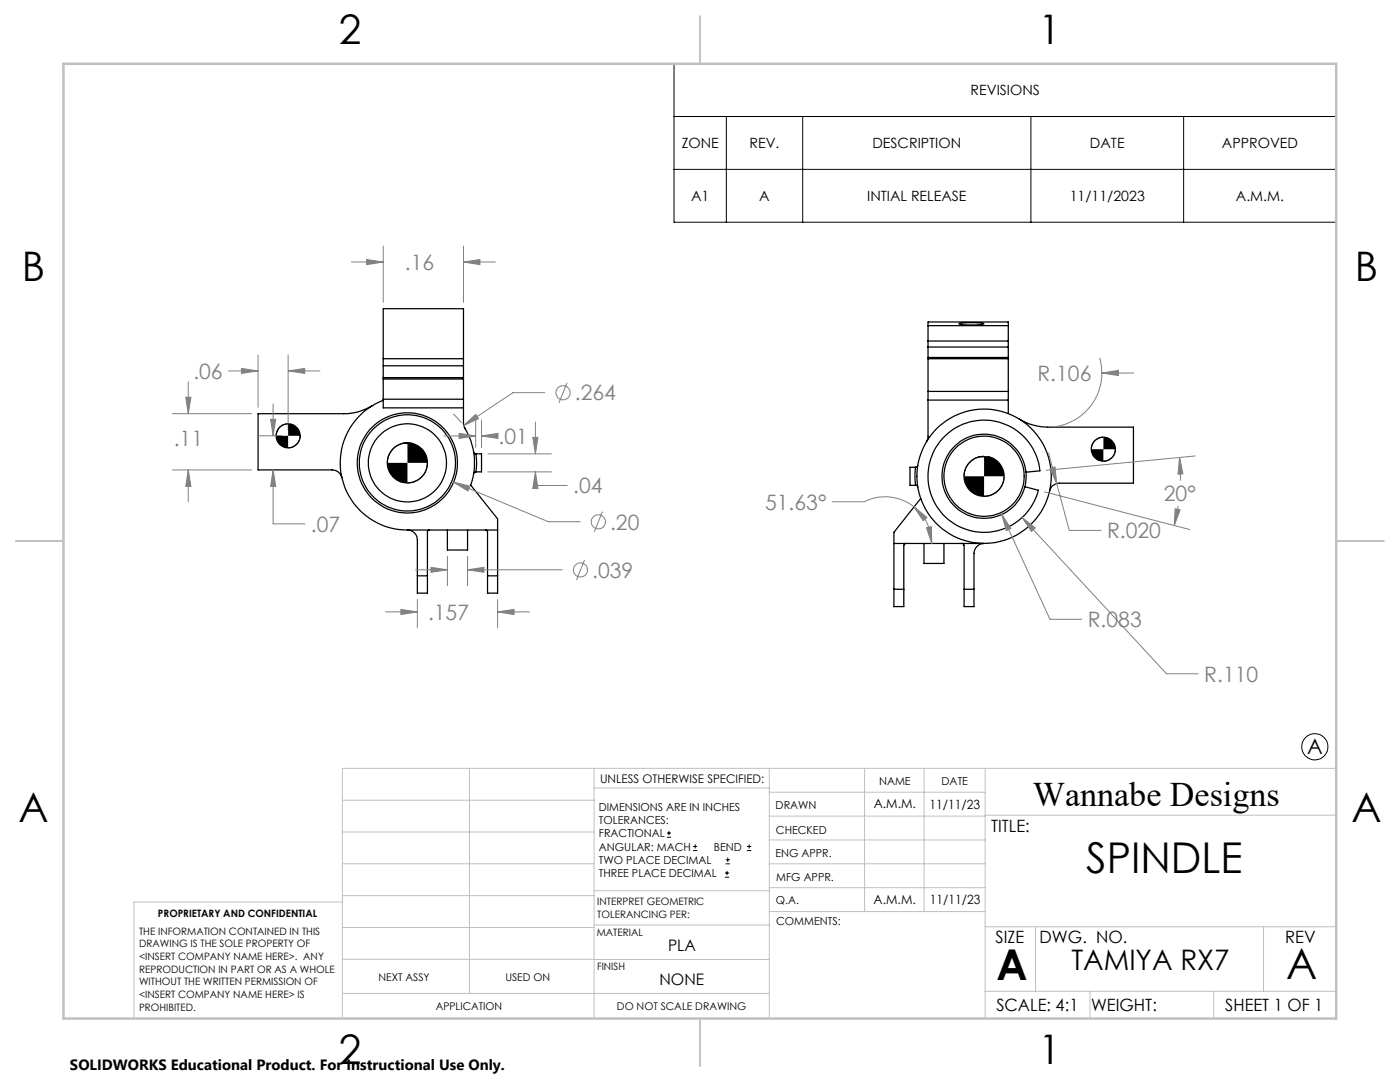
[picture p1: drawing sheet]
<svg xmlns="http://www.w3.org/2000/svg" width="279mm" height="216mm" viewBox="0 0 279 216" stroke-linecap="round" stroke-linejoin="round" font-family="sans-serif">
<g fill="none" stroke="#000" stroke-width=".25">
<path d="M76.5 71.6v1.4M76.5 75.4v.2M76.5 79.7v1.7h16M76.5 79.9a13.4 13.4 0 0 0-8.4 14.9 13.4 13.4 0 0 0 13.2 11M76.5 71.6h16M76.5 71.6v-10h16v10M76.5 73v2.4M76.5 75.6v4.1M76.5 73h16M76.5 75.4h16M76.5 75.6h16M76.5 79.7h16"/>
<path d="M92.5 71.6v1.4M92.5 75.4v.2M92.5 79.7v1.7M92.5 73v2.4M92.5 75.6v4.1M185.2 78.1v1.7M185.2 79.8v7.5l-.3 .8M185.2 71.3v.3M185.2 68.1v1.2M185.2 71.6h16M185.2 79.8h16M185.2 78.1h16"/>
<path d="M185.2 68.1v-3.9h16v3.9M185.2 69.3v2M185.2 71.6v6.5M185.2 71.3h16M185.2 69.3h16M185.2 68.1h16M185.2 65h16M191.4 64.6a13.9 13.9 0 0 1 5 0 13.4 13.4 0 0 1-5 0zM201.2 78.1v1.7M201.2 71.3v.3M201.2 68.1v1.2M201.2 69.3v2"/>
<path d="M201.2 71.6v6.5M201.2 79.8v2.7M74.3 81a10.5 10.5 0 0 1-5.7 1.5h-17.1v11.3h14.8a1.97 1.97 0 0 1 1.9 1.5M80.3 88.5h2M92.5 81.4l.1 3.5a14.2 14.2 0 0 1 1.3 11.9l5.4 6.7v11.4M94.5 90.2l.2 .3 .2 .1M94.9 94.2l-.4 .3M94.9 90.6h1.2v3.6h-1.2M95 90.6l.1 1.3-.1 2.3M182.7 93.2l-.1 1.4 .1 2.2M183.2 92.9l-.4 .3h-1.2v3.6h1.3l.3 .4M183.8 99.4l-5.4 6.8v11.4"/>
<path d="M203.4 83.6a11.2 11.2 0 0 0 5.7 1.6h17.1v11.2h-14.8a1.97 1.97 0 0 0-1.9 1.6M204.8 94.2v1.1l-.3 1.8M204.8 94.2l2.7-.3a11.2 11.2 0 0 0-16.5-8.7 11.2 11.2 0 0 0-1.5 18.6 11.2 11.2 0 0 0 17.7-6l-2.7-.7M204.8 94.2a8.4 8.4 0 0 0-12.5-6.5 8.4 8.4 0 0 0-1 14 8.4 8.4 0 0 0 13.2-4.6M81.3 105.8a1.97 1.97 0 0 1 2 2v7.1M81.3 105.8h18M83.3 114.9v3.5h2v-3.5M83.3 114.9h2M85.7 105.8l-.4 .3v8.8M89.3 105.8v3.9h4v-3.9M96.9 105.8l.4 .3v8.8M97.3 114.9v3.5h2v-3.5"/>
<path d="M97.3 114.9h2M178.4 108.4h18a2.02 2.02 0 0 0-2 2v7.2M178.4 117.6v3.4h2v-3.4M178.4 117.6h2M180.8 108.4h-.2l-.2 .4v8.8M184.4 108.4v4h4v-4M192 108.4h.2l.2 .4v8.8M192.4 117.6v3.4h2v-3.4M192.4 117.6h2"/>
<circle cx="57.5" cy="87" r="2.4"/>
<circle cx="81.3" cy="92.4" r="10"/>
<circle cx="81.3" cy="92.4" r="4"/>
<circle cx="81.3" cy="92.4" r="9.6"/>
<circle cx="81.3" cy="92.4" r="7.8"/>
<circle cx="196.4" cy="95" r="13.4"/>
<circle cx="196.4" cy="95" r="4"/>
<circle cx="196.4" cy="95" r="8"/>
<circle cx="220.2" cy="89.6" r="2.4"/>
</g>
<g fill="none" stroke="#808080" stroke-width=".2">
<path d="M70.1 52.3h6.4M73.2 51.8l3.3 .5-3.3 .5zM76.5 49.1v11.2M92.5 52.3l3.3-.5v1zM92.5 49.1v11.2M92.5 52.3h6.3M37.1 79.3h1l-.5 3.3zM37.6 76.2v6.3M45.6 74h5.9M48.2 73.5l3.3 .5-3.3 .5zM51.5 70.8v10.5M57.5 74l3.3-.5v1z"/>
<path d="M57.5 70.8v14.9M57.5 74h6.4M108.7 78.4h-6.3l-9.9 6.5M113.2 76.4l-1.7 4M219.5 71.4a10.8 10.8 0 0 1-9.1 13.8M219.9 74.4l3.3-.5v1zM219.9 74.4h6.3M34.4 93.8h15.8M34.4 82.5h15.8M37.6 93.8l.5 3.2h-1zM37.6 93.8v6.3M51.3 87h4.9"/>
<path d="M54 83.7h1l-.5 3.3zM54.5 93.8l.5 3.2h-1zM54.5 93.8v10.7h6.4M54.5 80.6v6.4M88.6 87h6.3M90.5 82.6l1.6 1.8M90.5 96.2l3.3 .8-.4 1zM90.5 96.2l18.9 7.9h6.4M91.6 86.5l3.3 .5-3.3 .5zM92.5 84.9l2.4-2.2 .6 .8zM94.9 83.8v5.5M96.1 87l3.3-.5v1z"/>
<path d="M96.1 83.8v5.5M96.1 87h2.2M97.4 90.6h12.6M97.4 94.2h12.6M106.3 87.3h1.1l-.5 3.3zM106.9 94.2l.5 3.3h-1.1zM106.9 94.2v2.7h6.3M106.9 84.2v6.4M208.5 98.1l28.9 7.6M209.3 90.4l1.6 6.1M209.5 93.5l1-.3 .4 3.3zM210.9 96.5l2.5 9.3h6.3"/>
<path d="M235.4 91.3l.7 3.2-1 .1zM235.4 91.3l.2 4.6M238.5 91l-29.7 2.8M82.9 113.7h6.4M83.3 119.6v5.7M86 113.2l3.3 .5-3.3 .5zM89.3 111v5.9M93.3 113.7l3.3-.5v1zM93.3 111v5.9M93.3 113.7h18.9M99.3 119.6v5.7M116.7 111.7l-1.7 4"/>
<path d="M120.2 102.1l-1.6 4.1M166.1 100.1h6.3a9.3 9.3 0 0 1 10 1M182.4 101.1l2.6 2.2-.7 .6zM182.4 101.1a9.2 9.2 0 0 1 3.5 7.3M184.9 105.3l1-.2v3.3zM199.9 102.7l1.9 2.7-1 .5zM199.9 102.7l9.6 20.9h6.4M204 103.3l2.6 2-.8 .7zM204 103.3l28.8 31.1h6.3M234.5 101.5l1 .2-1.1 3.1zM235.1 101l-.7 3.8M76.9 122.1h6.4"/>
<path d="M80 121.6l3.3 .5-3.3 .5zM99.3 122.1l3.3-.5v1zM99.3 122.1h6.4"/>
<circle cx="112.4" cy="78.4" r="1.42"/>
<circle cx="115.8" cy="113.7" r="1.42"/>
<circle cx="119.4" cy="104.1" r="1.42"/>
</g>
<g fill="none" stroke="#000" stroke-width=".2">
<path d="M134.5 12.7h132.2v31.6h-132.2zM134.5 23.2h132.2M134.5 33.8h132.2M145 23.2v21.1M160.2 23.2v21.1M205.7 23.2v21.1M236.2 23.2v21.1M57.5 84.6a2.4 2.4 0 0 0-2.4 2.4M59.9 87a2.4 2.4 0 0 1-2.4 2.4M81.3 88.4a4 4 0 0 0-4 4M85.3 92.4a4 4 0 0 1-4 4M196.4 91a4 4 0 0 0-4 4"/>
<path d="M200.4 95a4 4 0 0 1-4 4M220.2 87.2a2.34 2.34 0 0 0-2.4 2.4M222.6 89.6a2.4 2.4 0 0 1-2.4 2.4M133.1 167.1h.8M133.1 166.2h.8M133.5 165.8v.9M138.3 169.7h.8M138.3 168.9h.8M138.7 168.5v.8M144.7 175h.8M144.7 174.2h.8M144.8 172.4h.9"/>
<path d="M144.8 171.6h.9M145.1 173.8v.8M145.2 171.1v.9M149.1 169.7h.8M149.1 168.9h.8M149.5 168.5v.8"/>
<circle cx="262.4" cy="149" r="2.61"/>
</g>
<g fill="none" stroke="#c0c0c0" stroke-width=".2">
<path d="M68.3 159.7h50.3M93.7 153.3v44.9M118.6 153.3v49.9M118.6 157.2h34.9M153.5 153.3v49.9M153.5 158.1h43.1M172.5 153.3v28.6M184.4 153.3v28.6M196.6 153.3v49.9M266.7 153.3h-198.4v49.9M68.3 178.7h50.3M68.3 172.4h50.3"/>
<path d="M68.3 166h50.3M68.3 180h-41.6v23.2M118.6 177.7h35M153.5 167.6h43.1M153.5 162.8h43.1M153.5 172.4h43.1M153.5 177.1h43.1M196.6 162.7h70.1M68.3 198.2h85.2M68.3 191.4l85.2 .1M68.3 185.1h50.3M118.6 184.6h35"/>
<path d="M153.6 181.9h43M196.6 197.8h70.1M196.6 184.9h70.1M206.7 184.9v12.9M217.5 197.8v5.4M242.2 197.8v5.4M252.2 184.9v12.9"/>
</g>
<path d="M139.7 3.2v9.5M3.1 107.9h9.6M266.7 107.9h9.5M139.7 203.2v9.6" fill="none" stroke="#c0c0c0" stroke-width=".25"/>
<path d="M12.7 12.7h254v190.5h-254z" fill="none" stroke="#c0c0c0" stroke-width=".5"/>
<path d="M77.3 92.4a4 4 0 0 0 4 4v-4zM81.3 88.4v4h4a4 4 0 0 0-4-4zM55.1 87a2.4 2.4 0 0 0 2.4 2.4v-2.4zM57.5 84.6v2.4h2.4a2.4 2.4 0 0 0-2.4-2.4zM192.4 95a4 4 0 0 0 4 4v-4zM196.4 91v4h4a4 4 0 0 0-4-4zM217.8 89.6a2.34 2.34 0 0 0 2.4 2.4v-2.4zM220.2 87.2v2.4h2.4a2.4 2.4 0 0 0-2.4-2.4z" fill="#000"/>
<path d="M92.5 84.9l3-1.4-.6-.8zM90.5 96.2l2.9 1.8 .4-1zM99.3 122.1l3.3-.5v1zM80 121.6l3.3 .5-3.3 .5zM93.3 113.7l3.3-.5v1zM86 113.2l3.3 .5-3.3 .5zM37.6 93.8l.5 3.2h-1zM37.1 79.3h1l-.5 3.2zM54.5 93.8l.5 3.2h-1zM54 83.7h1l-.5 3.3zM57.5 74l3.3-.5v1zM48.2 73.5l3.3 .5-3.3 .5zM73.2 51.8l3.3 .5-3.3 .5zM92.5 52.3l3.3-.5v1zM106.3 87.3h1.1l-.5 3.3zM106.9 94.2l.5 3.3h-1.1zM91.6 86.5l3.3 .5-3.3 .5zM96.1 87l3.3-.5v1zM219.9 74.4l3.3 .5v-1zM209.5 93.5l1.4 3-.4-3.3zM184.9 105.3l1-.2v3.3zM182.4 101.1l2.6 2.2-.7 .6zM204 103.3l1.8 2.7 .8-.7zM199.9 102.7l.9 3.2 1-.5zM234.5 101.5l1 .2-1.1 3.1zM235.4 91.3l.7 3.2-1 .1z" fill="#808080"/>
<g font-size="8.5">
<text x="216.8" y="174.2">SPINDLE</text>
<text x="198.9" y="195.5">A</text>
<text x="256.7" y="195.4">A</text>
</g>
<g font-size="8.1">
<text x="67.6" y="8.9">2</text>
<text x="207.3" y="8.9">1</text>
<text x="4.4" y="56.1">B</text>
<text x="270.4" y="56.1">B</text>
<text x="3.7" y="164.1">A</text>
<text x="269.7" y="164.1">A</text>
<text x="67.6" y="212.4">2</text>
<text x="207.3" y="212.4">1</text>
</g>
<text font-size="6.9" x="206.1" y="160.8">Wannabe Designs</text>
<text font-size="5.6" x="213.8" y="193.5">TAMIYA RX7</text>
<g font-size="4.2" fill="#808080">
<text x="80.8" y="53.9">.16</text>
<text x="38.6" y="75.6">.06</text>
<text x="207" y="76">R.106</text>
<text x="114.7" y="79.9">.264</text>
<text x="34.7" y="89.1">.11</text>
<text x="99.5" y="88.6">.01</text>
<text x="114.4" y="98.5">.04</text>
<text x="152.7" y="101.7">51.63°</text>
<text x="232.3" y="100">20°</text>
<text x="62.1" y="106.1">.07</text>
<text x="121.8" y="105.7">.20</text>
<text x="220.9" y="107.4">R.020</text>
<text x="118.2" y="115.3">.039</text>
<text x="85.4" y="123.7">.157</text>
<text x="217.1" y="125.1">R.083</text>
<text x="240.3" y="136">R.110</text>
</g>
<text font-size="4.2" x="260.9" y="150.5">A</text>
<g font-size="3.4">
<text x="197.8" y="166">TITLE:</text>
<text x="198.7" y="188.1">SIZE</text>
<text x="207.5" y="188.1">DWG. NO.</text>
<text x="256.5" y="188.2">REV</text>
<text x="198.8" y="201.7">SCALE: 4:1</text>
<text x="217.7" y="201.8">WEIGHT:</text>
<text x="244.5" y="201.7">SHEET 1 OF 1</text>
</g>
<g font-size="3.2">
<text x="133.3" y="189.8">PLA</text>
<text x="131.6" y="196.6">NONE</text>
</g>
<text font-size="3" x="14" y="213.5">SOLIDWORKS Educational Product. For Instructional Use Only.</text>
<g font-size="2.8">
<text x="193.7" y="19">REVISIONS</text>
<text x="136" y="29.6">ZONE</text>
<text x="149.6" y="29.6">REV.</text>
<text x="174.1" y="29.6">DESCRIPTION</text>
<text x="217.5" y="29.6">DATE</text>
<text x="243.9" y="29.6">APPROVED</text>
<text x="137.9" y="40.1">A1</text>
<text x="151.5" y="40.1">A</text>
<text x="173.1" y="40.1">INTIAL RELEASE</text>
<text x="213.5" y="40.1">11/11/2023</text>
<text x="246.7" y="40.1">A.M.M.</text>
</g>
<g font-size="2.5">
<text x="174.4" y="161.3">A.M.M.</text>
<text x="185.5" y="161.4">11/11/23</text>
<text x="174.4" y="180.4">A.M.M.</text>
<text x="185.6" y="180.3">11/11/23</text>
</g>
<text font-size="2.4" x="119.8" y="156.2">UNLESS OTHERWISE SPECIFIED:</text>
<g font-size="2.2">
<text x="119.5" y="161.8">DIMENSIONS ARE IN INCHES</text>
<text x="154.8" y="161.4">DRAWN</text>
<text x="175.4" y="156.6">NAME</text>
<text x="187.9" y="156.7">DATE</text>
<text x="119.5" y="164.4">TOLERANCES:</text>
<text x="119.5" y="167.1">FRACTIONAL</text>
<text x="154.9" y="166.3">CHECKED</text>
<text x="119.5" y="169.7">ANGULAR: MACH</text>
<text x="119.5" y="172.4">TWO PLACE DECIMAL</text>
<text x="142.5" y="169.7">BEND</text>
<text x="154.8" y="171">ENG APPR.</text>
<text x="119.5" y="175">THREE PLACE DECIMAL</text>
<text x="154.9" y="175.7">MFG APPR.</text>
<text x="154.9" y="180.4">Q.A.</text>
<text x="154.9" y="184.6">COMMENTS:</text>
</g>
<g font-size="2.1">
<text x="75.5" y="195.7">NEXT ASSY</text>
<text x="100.9" y="195.7">USED ON</text>
<text x="86.9" y="201.5">APPLICATION</text>
<text x="123.1" y="201.6">DO NOT SCALE DRAWING</text>
</g>
<g font-size="2">
<text x="31.5" y="182.9">PROPRIETARY AND CONFIDENTIAL</text>
<text x="119.2" y="180.6">INTERPRET GEOMETRIC</text>
<text x="119.2" y="183.1">TOLERANCING PER:</text>
<text x="27.8" y="186.5">THE INFORMATION CONTAINED IN THIS</text>
<text x="27.8" y="189">DRAWING IS THE SOLE PROPERTY OF</text>
<text x="27.8" y="191.6">&lt;INSERT COMPANY NAME HERE&gt;. ANY</text>
<text x="119.1" y="186.7">MATERIAL</text>
<text x="27.8" y="194.1">REPRODUCTION IN PART OR AS A WHOLE</text>
<text x="27.8" y="196.6">WITHOUT THE WRITTEN PERMISSION OF</text>
<text x="119.1" y="193.5">FINISH</text>
<text x="27.8" y="199.1">&lt;INSERT COMPANY NAME HERE&gt; IS</text>
<text x="27.8" y="201.7">PROHIBITED.</text>
</g>
</svg>
